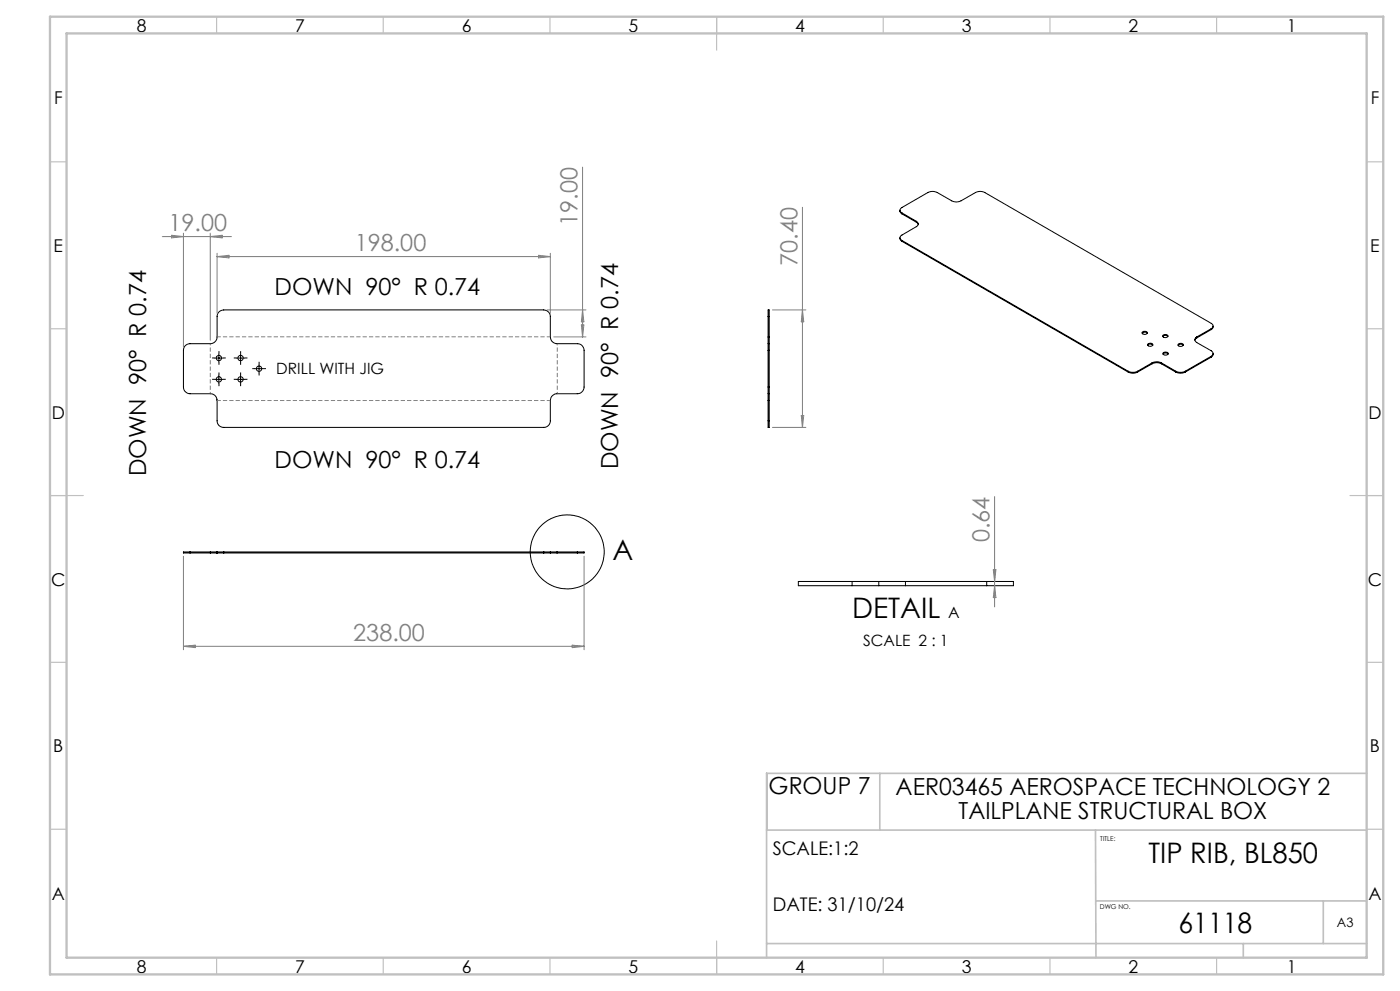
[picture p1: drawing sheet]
<svg xmlns="http://www.w3.org/2000/svg" width="420mm" height="297mm" viewBox="0 0 420 297" stroke-linecap="round" stroke-linejoin="round" font-family="sans-serif">
<g fill="none" stroke="#000" stroke-width=".3">
<path d="M270 71.3v.5l.6 .5M270 63v.5l.6 .6M270.6 63.8a.85 .85 0 0 1-.6-.8 .85 .85 0 0 1 .6-.8l7.7-4.5a3.1 3.1 0 0 1 2.9 0l4.3 2.5a3 3 0 0 0 2.8 0l4.3-2.5a3 3 0 0 1 2.9 0l67.9 39.2a.87 .87 0 0 1 .5 .8 .87 .87 0 0 1-.5 .8M270.6 72.1l67.9 39.2M270.6 63.8l4.3 2.5M270.6 63.8v.3M270.6 72.1v.2M270.6 72.3l67.9 39.2M270.6 64.1l4.3 2.5M274.9 66.3a.85 .85 0 0 1 .6 .8 .85 .85 0 0 1-.6 .8l-4.3 2.5a.85 .85 0 0 0-.6 .9 .85 .85 0 0 0 .6 .8M274.9 66.6l.5 .7M274.9 66.3v.3"/>
<path d="M230.4 94.9v-2h.4v2M230.4 94.9v6.1M230.4 94.9h.4M230.8 94.9v6.1M342.7 99.9a1.04 1.04 0 0 1 1.5 0M342.7 99.5a.85 .85 0 0 1 1.5 .4 .91 .91 0 0 1-1.6-.2zM363.4 98.5l-4.4 2.5M363.4 98.5v.3M363.4 98.8l-4.4 2.5M363.9 97.7l-.1 .7-.4 .4M55.6 103.6l1.4-.6h6.1a2.05 2.05 0 0 0 2-2v-6.1a1.99 1.99 0 0 1 2-2h96a1.99 1.99 0 0 1 2 2v6.1a2.05 2.05 0 0 0 2 2h6.1a1.99 1.99 0 0 1 2 2v11a2.05 2.05 0 0 1-2 2h-6.1a2.05 2.05 0 0 0-2 2v6.1a1.93 1.93 0 0 1-2 2h-96a1.93 1.93 0 0 1-2-2v-6.1a2.04 2.04 0 0 0-2-2h-6.1a1.99 1.99 0 0 1-2-2v-11zM64.4 107.3h2.5"/>
<path d="M64.4 113.7h2.5M65.7 106v2.5M65.7 112.5v2.5M70.9 107.3h2.5M70.9 113.7h2.5M72.2 106v2.5M72.2 112.5v2.5M76.4 110.5h2.6M77.7 109.3v2.5M230.4 116v2M230.4 103v2M230.4 118v2"/>
<path d="M230.4 101v2M230.4 118h.4M230.4 103h.4M230.4 116h.4M230.4 105h.4M230.4 105v11M230.4 101h.4M230.8 116v2M230.8 103v2M230.8 118v2M230.8 101v2M230.8 105v11"/>
<path d="M338.5 111.3a3.3 3.3 0 0 0 2.8 0M338.5 111.5a3 3 0 0 0 2.8 0M338.5 111.3v.2M341.3 111.3v.2M344.3 103.5a.97 .97 0 0 1 1.5 0M344.4 103.1a.84 .84 0 0 1 .8-.3 .84 .84 0 0 1 .6 .7 .78 .78 0 0 1-.9 .3 .78 .78 0 0 1-.5-.7zM345.6 108.8a3.3 3.3 0 0 1 2.8 0M345.6 109a3 3 0 0 1 2.8 0M345.6 108.8l-4.3 2.5M345.6 108.8v.2M345.6 109l-4.3 2.5M348.4 108.8l4.3 2.5"/>
<path d="M348.4 108.8v.2M348.4 109l4.3 2.5M348.8 100.8a1.07 1.07 0 0 1 1.6 0M348.9 100.5a.84 .84 0 0 1 .9-.3 .84 .84 0 0 1 .5 .7 .78 .78 0 0 1-.8 .3 .78 .78 0 0 1-.6-.7zM348.9 106.1a1.07 1.07 0 0 1 1.5 0M349 105.7a1.03 1.03 0 0 1 1.5 .3 .88 .88 0 0 1-.9 .4 .88 .88 0 0 1-.7-.5zM352.7 111.3a3.3 3.3 0 0 0 2.9 0M352.7 111.5a3 3 0 0 0 2.9 0M352.7 111.3v.2M353.4 103.5a1.07 1.07 0 0 1 1.6 0M353.5 103.1a.81 .81 0 0 1 .9-.2 .81 .81 0 0 1 .5 .6 .75 .75 0 0 1-.8 .4 .75 .75 0 0 1-.6-.8zM355.6 111.3v.2"/>
<path d="M358.8 101.2a.84 .84 0 0 0 .2 1.5l4.4 2.4a.89 .89 0 0 1 .5 .9 .89 .89 0 0 1-.5 .8M358.8 101.4l-.3 .5M358.8 101.2v.2M359 101l-.2 .2M359 101.3l-.2 .1M359 101v.3M363.4 106.8l-7.8 4.5M363.4 106.8v.2M363.4 107l-7.8 4.5M363.9 105.9l-.1 .7-.4 .4M230.4 126.1v2h.4v-2M230.4 120v6.1"/>
<path d="M230.4 120h.4M230.4 126.1h.4M230.8 120v6.1M57 165.4h-2v.3h2M57 165.4h6.1M57 165.7h6.1M57 165.4v.3M63.1 165.4h2M63.1 165.7h2M63.1 165.4v.3M65.1 165.4h.1M65.1 165.7h.1"/>
<path d="M65.1 165.4v.3M65.1 165.4h2M65.1 165.7h2M67.1 165.4v.3M67.1 165.4h96M67.1 165.7h96M163.1 165.4h2M163.1 165.7h2M163.1 165.4v.3M165.1 165.4h2M165.1 165.7h2M165.1 165.4v.3"/>
<path d="M167.1 165.4h6.1M167.1 165.7h6.1M167.1 165.4v.3M173.2 165.4h2v.3h-2M173.2 165.4v.3M255.6 174.3h-16.1v1.2h16.1M255.6 174.3h8M255.6 175.5h8M255.6 174.3v1.2M263.6 174.3h8M263.6 175.5h8M263.6 174.3v1.2"/>
<path d="M271.6 174.3h24.4M271.6 175.5h24.4M271.6 174.3v1.2M296 174.3h8v1.2h-8M296 174.3v1.2"/>
<circle cx="65.7" cy="107.3" r=".8"/>
<circle cx="65.7" cy="113.7" r=".8"/>
<circle cx="72.2" cy="107.3" r=".8"/>
<circle cx="72.2" cy="113.7" r=".8"/>
<circle cx="77.7" cy="110.5" r=".79"/>
<circle cx="170.2" cy="165.4" r="11.1"/>
</g>
<g fill="none" stroke="#000" stroke-width=".3" stroke-dasharray="15.2 1.3 1.3 1.3" stroke-linecap="butt">
<path d="M64.4 113.7h-.8M64.4 107.3h-.8M65.7 114.9v.8M65.7 112.4v-.8M65.7 108.5v.8M65.7 106v-.8M66.9 113.7h.8M66.9 107.3h.8M70.9 107.3h-.8M70.9 113.7h-.8M72.2 108.5v.8M72.2 106v-.8"/>
<path d="M72.2 114.9v.8M72.2 112.4v-.8M73.4 107.3h.8M73.4 113.7h.8M76.5 110.5h-.8M77.7 111.7v.8M77.7 109.2v-.8M79 110.5h.8"/>
</g>
<path d="M165.1 100.9h-100M65.1 120h100" fill="none" stroke="#808080" stroke-width=".3" stroke-dasharray="1.3 .6" stroke-dashoffset=".2" stroke-linecap="butt"/>
<path d="M63.1 103v15M167.2 118v-15" fill="none" stroke="#808080" stroke-width=".3" stroke-dasharray="1.3 .6" stroke-dashoffset=".8" stroke-linecap="butt"/>
<g fill="none" stroke="#808080" stroke-width=".3">
<path d="M174.8 50.1v50.9M48.7 70.9h20.7M51.5 70.5l3.5 .4-3.5 .4zM55 69.9v34.1M63.1 69.9v32.1M63.1 70.9l3.5-.4v.8zM65.1 75.9v18M65.1 76.9h100M65.1 76.9l3.6-.4v.8zM161.6 76.5l3.5 .4-3.5 .4zM165.1 75.9v18M240.7 62.1v66"/>
<path d="M164.1 92.9h11.7M174.4 97.4h.8l-.4 3.6zM174.8 92.9l.4 3.5h-.8zM231.7 92.9h10.1M240.7 92.9l.4 3.5h-.7zM166.1 101h9.7M231.7 128.1h10.1M240.4 124.5h.7l-.4 3.6zM298.4 148.8v33.1M55 166.7v28M175.2 166.7v28M298 170.7h.8l-.4 3.6z"/>
<path d="M298.4 175.5l.4 3.6h-.8zM55 193.7h120.2M55 193.7l3.6-.3v.7zM171.7 193.4l3.5 .3-3.5 .4z"/>
</g>
<g fill="none" stroke="#c0c0c0" stroke-width=".35">
<path d="M65 5v5M115 5v5M165 5v5M215 5v10M265 5v5M315 5v5M365 5v5M15 48.5h5M410 48.5h5M15 98.5h5M410 98.5h5M15 148.5h10"/>
<path d="M405 148.5h10M15 198.5h5M410 198.5h5M15 248.5h5M410 248.5h5M65 287v5M115 287v5M165 287v5M215 282v10M265 287v5M315 287v5M365 287v5"/>
</g>
<path d="M230 231.8v17M263.9 231.8v17M410 231.8h-180v55.2M230 248.8h180M328.6 248.8l.2 38.2M328.7 270h81.3M397 270v12.8M230 282.8h180M373 282.8v4.2" fill="none" stroke="#c0c0c0" stroke-width=".5"/>
<path d="M15 5h400v287h-400zM20 10h390v277h-390z" fill="none" stroke="#c0c0c0" stroke-width=".7"/>
<g font-size="8.5">
<text x="183.8" y="167.7">A</text>
<text x="255.6" y="185.3">DETAIL</text>
<text x="344.6" y="258.8">TIP RIB, BL850</text>
<text x="353.6" y="279.7">61118</text>
</g>
<g font-size="7.1" fill="#808080">
<text x="50.6" y="69.3">19.00</text>
<text x="173.3" y="67.7" transform="rotate(-90 173.3 67.7)">19.00</text>
<text x="106.4" y="75.3">198.00</text>
<text x="239.2" y="79.7" transform="rotate(-90 239.2 79.7)">70.40</text>
<text x="296.9" y="162.5" transform="rotate(-90 296.9 162.5)">0.64</text>
<text x="106" y="192.2">238.00</text>
</g>
<g font-size="7.1">
<text x="82.4" y="88.4">DOWN 90° R 0.74</text>
<text x="43.8" y="142.7" transform="rotate(-90 43.8 142.7)">DOWN 90° R 0.74</text>
<text x="82.4" y="140.3">DOWN 90° R 0.74</text>
<text x="185.4" y="140.6" transform="rotate(-90 185.4 140.6)">DOWN 90° R 0.74</text>
<text x="230.6" y="238">GROUP 7</text>
<text x="268.7" y="238.3">AER03465 AEROSPACE TECHNOLOGY 2</text>
<text x="287.6" y="245.3">TAILPLANE STRUCTURAL BOX</text>
</g>
<g font-size="5.6">
<text x="231.8" y="256.2">SCALE:1:2</text>
<text x="231.8" y="273">DATE: 31/10/24</text>
</g>
<g font-size="5.3">
<text x="41" y="9.5">8</text>
<text x="88.5" y="9.5">7</text>
<text x="138.5" y="9.5">6</text>
<text x="188.5" y="9.5">5</text>
<text x="238.5" y="9.5">4</text>
<text x="288.5" y="9.5">3</text>
<text x="338.5" y="9.5">2</text>
<text x="386" y="9.5">1</text>
<text x="16.2" y="31.2">F</text>
<text x="411.2" y="31.2">F</text>
<text x="16.1" y="75.5">E</text>
<text x="411.1" y="75.5">E</text>
<text x="15.5" y="125.5">D</text>
<text x="410.5" y="125.5">D</text>
<text x="15.4" y="175.5">C</text>
<text x="410.4" y="175.5">C</text>
<text x="16" y="225.5">B</text>
<text x="411" y="225.5">B</text>
<text x="15.5" y="269.7">A</text>
<text x="410.5" y="269.7">A</text>
<text x="41" y="291.5">8</text>
<text x="88.5" y="291.5">7</text>
<text x="138.5" y="291.5">6</text>
<text x="188.5" y="291.5">5</text>
<text x="238.5" y="291.5">4</text>
<text x="288.5" y="291.5">3</text>
<text x="338.5" y="291.5">2</text>
<text x="386" y="291.5">1</text>
</g>
<g font-size="4.7">
<text x="82.9" y="112.2">DRILL WITH JIG</text>
<text x="284.5" y="185.3">A</text>
<text x="259" y="193.5">SCALE 2 : 1</text>
</g>
<text font-size="3.9" x="401.1" y="277.7">A3</text>
<g font-size="2">
<text x="330.1" y="251.9">TITLE:</text>
<text x="330" y="272.5">DWG NO.</text>
</g>
</svg>
